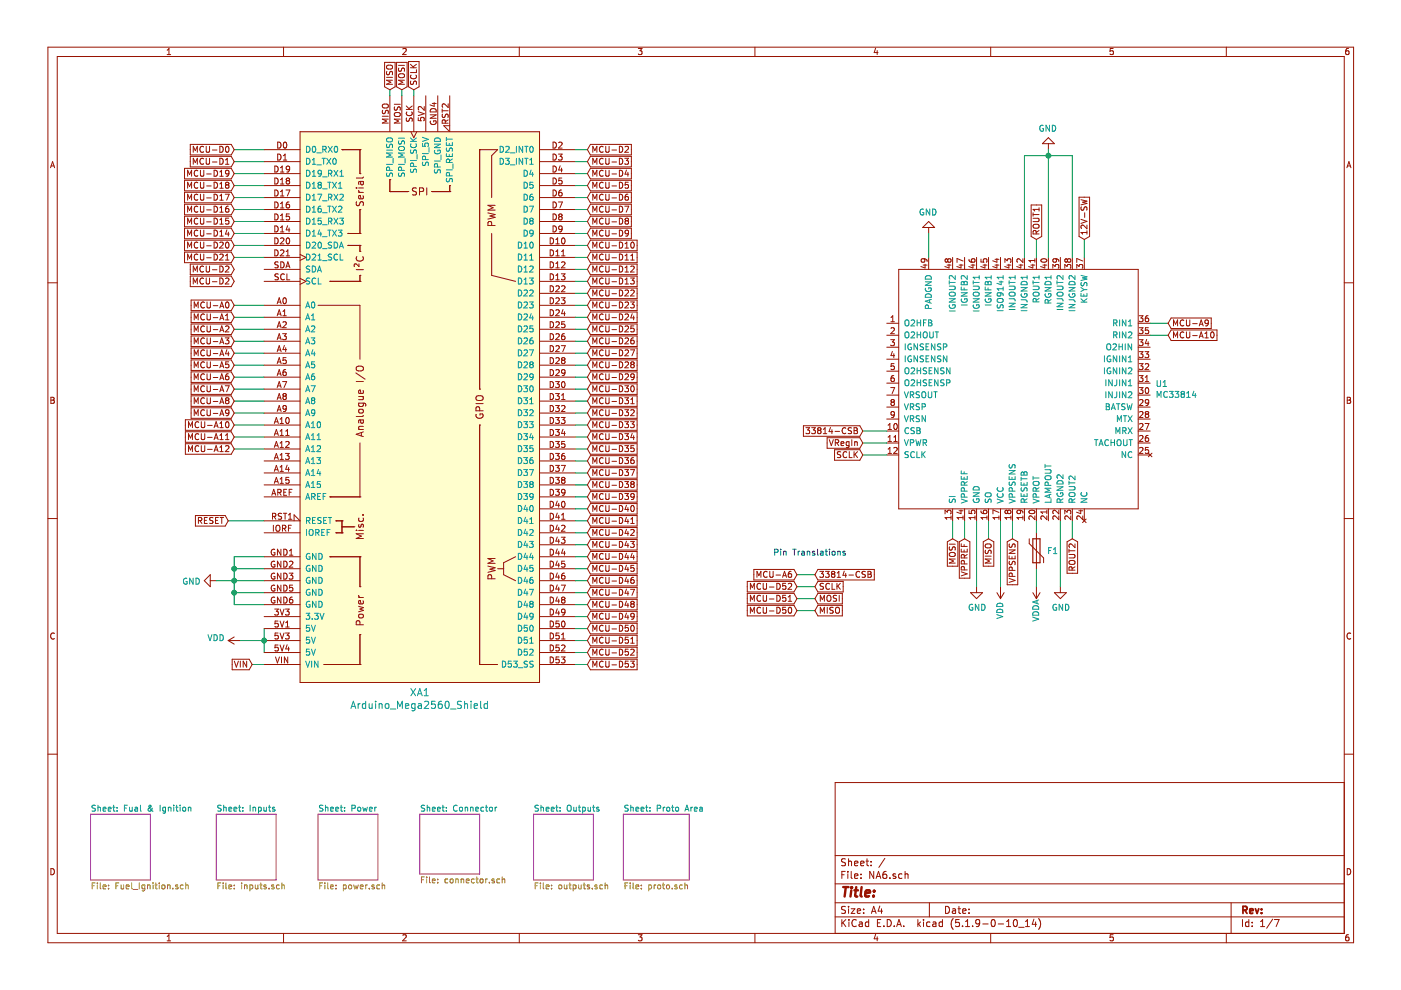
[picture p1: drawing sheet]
EESchema Schematic File Version 4
LIBS:NA6-cache
EELAYER 30 0
EELAYER END
$Descr A4 11693 8268
encoding utf-8
Sheet 1 7
Title ""
Date ""
Rev ""
Comp ""
Comment1 ""
Comment2 ""
Comment3 ""
Comment4 ""
$EndDescr
$Comp
L Arduino:Arduino_Mega2560_Shield XA1
U 1 1
P 3500 3400
F 0 "XA1" H 3500 1019 60  0000 C CNN
F 1 "Arduino_Mega2560_Shield" H 3500 913 60  0000 C CNN
F 2 "Shields:Arduino_Mega2560_Shield_IO_Only" H 4200 6150 60  0001 C CNN
F 3 "" H 4200 6150 60  0001 C CNN
	1    3500 3400
	1    0    0    -1  
$EndComp
$Sheet
S 750  6800 500  550 
U 5CD18C17
F0 "Fual & Ignition" 50
F1 "Fuel_Ignition.sch" 50
$EndSheet
$Sheet
S 1800 6800 500  550 
U 5CD18D89
F0 "Inputs" 50
F1 "inputs.sch" 50
$EndSheet
$Sheet
S 2650 6800 500  550 
U 5CD18EC3
F0 "Power" 50
F1 "power.sch" 50
$EndSheet
$Sheet
S 3500 6800 500  500 
U 5CD19033
F0 "Connector" 50
F1 "connector.sch" 50
$EndSheet
$Sheet
S 4450 6800 500  550 
U 5CD191F5
F0 "Outputs" 50
F1 "outputs.sch" 50
$EndSheet
$Comp
L IC_Automotive:MC33814 U1
U 1 1
P 8500 3250
F 0 "U1" H 9644 3296 50  0000 L CNN
F 1 "MC33814" H 9644 3205 50  0000 L CNN
F 2 "Package_QFP:LQFP-48-1EP_7x7mm_P0.5mm_EP3.6x3.6mm_ThermalVias" H 8500 3250 50  0001 C CNN
F 3 "" H 8500 3250 50  0001 C CNN
F 4 "NCP" H 0   0   50  0001 C CNN "Manufacturer_Name"
F 5 "MC33814" H 0   0   50  0001 C CNN "Manufacturer_Part_Number"
F 6 "http://au.element14.com/nxp/mc33814ae/ic-control-1-cylinder-engine-48lqfp/dp/2311285" H 0   0   50  0001 C CNN "URL"
	1    8500 3250
	1    0    0    -1  
$EndComp
Text GLabel 7200 3700 0    50   Input ~ 0
VRegIn
Wire Wire Line
	7200 3700 7400 3700
Text GLabel 8050 4500 3    50   Input ~ 0
VPPREF
Wire Wire Line
	8050 4500 8050 4350
$Comp
L power:GND #PWR04
U 1 1
P 8150 4900
F 0 "#PWR04" H 8150 4650 50  0001 C CNN
F 1 "GND" H 8155 4727 50  0000 C CNN
F 2 "" H 8150 4900 50  0001 C CNN
F 3 "" H 8150 4900 50  0001 C CNN
	1    8150 4900
	1    0    0    -1  
$EndComp
Wire Wire Line
	8150 4900 8150 4350
$Comp
L power:GND #PWR03
U 1 1
P 7750 1950
F 0 "#PWR03" H 7750 1700 50  0001 C CNN
F 1 "GND" H 7755 1777 50  0000 C CNN
F 2 "" H 7750 1950 50  0001 C CNN
F 3 "" H 7750 1950 50  0001 C CNN
	1    7750 1950
	-1   0    0    1   
$EndComp
Wire Wire Line
	7750 1950 7750 2150
Text GLabel 9050 2000 1    50   Input ~ 0
12V-SW
Wire Wire Line
	9050 2000 9050 2150
$Comp
L power:VDD #PWR05
U 1 1
P 8350 4900
F 0 "#PWR05" H 8350 4750 50  0001 C CNN
F 1 "VDD" V 8350 5100 50  0000 C CNN
F 2 "" H 8350 4900 50  0001 C CNN
F 3 "" H 8350 4900 50  0001 C CNN
	1    8350 4900
	-1   0    0    1   
$EndComp
Wire Wire Line
	8350 4900 8350 4350
Text GLabel 8450 4500 3    50   Input ~ 0
VPPSENS
Wire Wire Line
	8450 4500 8450 4350
$Comp
L power:VDDA #PWR06
U 1 1
P 8650 4900
F 0 "#PWR06" H 8650 4750 50  0001 C CNN
F 1 "VDDA" V 8650 5100 50  0000 C CNN
F 2 "" H 8650 4900 50  0001 C CNN
F 3 "" H 8650 4900 50  0001 C CNN
	1    8650 4900
	-1   0    0    1   
$EndComp
$Comp
L power:GND #PWR08
U 1 1
P 8850 4900
F 0 "#PWR08" H 8850 4650 50  0001 C CNN
F 1 "GND" H 8855 4727 50  0000 C CNN
F 2 "" H 8850 4900 50  0001 C CNN
F 3 "" H 8850 4900 50  0001 C CNN
	1    8850 4900
	1    0    0    -1  
$EndComp
Wire Wire Line
	8850 4900 8850 4350
$Comp
L power:GND #PWR07
U 1 1
P 8750 1250
F 0 "#PWR07" H 8750 1000 50  0001 C CNN
F 1 "GND" H 8755 1077 50  0000 C CNN
F 2 "" H 8750 1250 50  0001 C CNN
F 3 "" H 8750 1250 50  0001 C CNN
	1    8750 1250
	-1   0    0    1   
$EndComp
Wire Wire Line
	8750 1250 8750 1300
$Comp
L power:GND #PWR01
U 1 1
P 1800 4850
F 0 "#PWR01" H 1800 4600 50  0001 C CNN
F 1 "GND" V 1805 4722 50  0000 R CNN
F 2 "" H 1800 4850 50  0001 C CNN
F 3 "" H 1800 4850 50  0001 C CNN
	1    1800 4850
	0    1    1    0   
$EndComp
Wire Wire Line
	2200 4650 1950 4650
Wire Wire Line
	1950 4650 1950 4750
Wire Wire Line
	1950 4850 1800 4850
Wire Wire Line
	2200 5050 1950 5050
Wire Wire Line
	1950 5050 1950 4950
Connection ~ 1950 4850
Wire Wire Line
	2200 4950 1950 4950
Connection ~ 1950 4950
Wire Wire Line
	1950 4950 1950 4850
Wire Wire Line
	2200 4850 1950 4850
Wire Wire Line
	2200 4750 1950 4750
Connection ~ 1950 4750
Wire Wire Line
	1950 4750 1950 4850
Text GLabel 3250 750  1    50   Input ~ 0
MISO
Wire Wire Line
	3250 750  3250 800 
Text GLabel 8250 4500 3    50   Input ~ 0
MISO
Wire Wire Line
	8250 4500 8250 4350
Text GLabel 8950 4500 3    50   Input ~ 0
ROUT2
Wire Wire Line
	8950 4500 8950 4350
Text GLabel 8650 2000 1    50   Input ~ 0
ROUT1
Wire Wire Line
	8650 2000 8650 2150
Wire Wire Line
	8950 2150 8950 1300
Wire Wire Line
	8950 1300 8750 1300
Connection ~ 8750 1300
Wire Wire Line
	8750 1300 8750 2150
Wire Wire Line
	8550 2150 8550 1300
Wire Wire Line
	8550 1300 8750 1300
Text GLabel 1950 2550 0    50   Input ~ 0
MCU-A0
Wire Wire Line
	1950 2550 2200 2550
Text GLabel 1950 2650 0    50   Input ~ 0
MCU-A1
Text GLabel 1950 2750 0    50   Input ~ 0
MCU-A2
Text GLabel 1950 2850 0    50   Input ~ 0
MCU-A3
Text GLabel 1950 2950 0    50   Input ~ 0
MCU-A4
Text GLabel 1950 3050 0    50   Input ~ 0
MCU-A5
Text GLabel 1950 3150 0    50   Input ~ 0
MCU-A6
Text GLabel 1950 3250 0    50   Input ~ 0
MCU-A7
Text GLabel 1950 3350 0    50   Input ~ 0
MCU-A8
Wire Wire Line
	1950 2650 2200 2650
Wire Wire Line
	2200 2750 1950 2750
Wire Wire Line
	1950 2850 2200 2850
Wire Wire Line
	2200 2950 1950 2950
Wire Wire Line
	1950 3050 2200 3050
Wire Wire Line
	2200 3150 1950 3150
Wire Wire Line
	1950 3250 2200 3250
Wire Wire Line
	2200 3350 1950 3350
Text GLabel 4900 5450 2    50   Input ~ 0
MCU-D52
Text GLabel 4900 5350 2    50   Input ~ 0
MCU-D51
Text GLabel 4900 5250 2    50   Input ~ 0
MCU-D50
Text GLabel 4900 5150 2    50   Input ~ 0
MCU-D49
Text GLabel 4900 5050 2    50   Input ~ 0
MCU-D48
Text GLabel 4900 4950 2    50   Input ~ 0
MCU-D47
Text GLabel 4900 4850 2    50   Input ~ 0
MCU-D46
Text GLabel 4900 4750 2    50   Input ~ 0
MCU-D45
Text GLabel 4900 4650 2    50   Input ~ 0
MCU-D44
Text GLabel 4900 4550 2    50   Input ~ 0
MCU-D43
Text GLabel 4900 4450 2    50   Input ~ 0
MCU-D42
Text GLabel 4900 4350 2    50   Input ~ 0
MCU-D41
Text GLabel 4900 4250 2    50   Input ~ 0
MCU-D40
Text GLabel 4900 4150 2    50   Input ~ 0
MCU-D39
Text GLabel 4900 4050 2    50   Input ~ 0
MCU-D38
Text GLabel 4900 3950 2    50   Input ~ 0
MCU-D37
Text GLabel 4900 3850 2    50   Input ~ 0
MCU-D36
Text GLabel 4900 3750 2    50   Input ~ 0
MCU-D35
Text GLabel 4900 3650 2    50   Input ~ 0
MCU-D34
Text GLabel 4900 3550 2    50   Input ~ 0
MCU-D33
Text GLabel 4900 3450 2    50   Input ~ 0
MCU-D32
Text GLabel 4900 5550 2    50   Input ~ 0
MCU-D53
Wire Wire Line
	4800 5550 4900 5550
Wire Wire Line
	4900 5450 4800 5450
Wire Wire Line
	4800 5350 4900 5350
Wire Wire Line
	4900 5250 4800 5250
Wire Wire Line
	4800 5150 4900 5150
Wire Wire Line
	4900 5050 4800 5050
Wire Wire Line
	4800 4950 4900 4950
Wire Wire Line
	4900 4850 4800 4850
Wire Wire Line
	4800 4750 4900 4750
Wire Wire Line
	4900 4650 4800 4650
Wire Wire Line
	4800 4550 4900 4550
Wire Wire Line
	4900 4450 4800 4450
Wire Wire Line
	4800 4350 4900 4350
Wire Wire Line
	4900 4250 4800 4250
Wire Wire Line
	4800 4150 4900 4150
Wire Wire Line
	4900 4050 4800 4050
Wire Wire Line
	4800 3950 4900 3950
Wire Wire Line
	4900 3850 4800 3850
Wire Wire Line
	4800 3750 4900 3750
Wire Wire Line
	4900 3650 4800 3650
Wire Wire Line
	4800 3550 4900 3550
Wire Wire Line
	4900 3450 4800 3450
Text GLabel 4900 3250 2    50   Input ~ 0
MCU-D30
Text GLabel 4900 3150 2    50   Input ~ 0
MCU-D29
Text GLabel 4900 3050 2    50   Input ~ 0
MCU-D28
Text GLabel 4900 2950 2    50   Input ~ 0
MCU-D27
Text GLabel 4900 2850 2    50   Input ~ 0
MCU-D26
Text GLabel 4900 2750 2    50   Input ~ 0
MCU-D25
Text GLabel 4900 2650 2    50   Input ~ 0
MCU-D24
Text GLabel 4900 2550 2    50   Input ~ 0
MCU-D23
Text GLabel 4900 2450 2    50   Input ~ 0
MCU-D22
Text GLabel 4900 2350 2    50   Input ~ 0
MCU-D13
Text GLabel 4900 2250 2    50   Input ~ 0
MCU-D12
Text GLabel 4900 2150 2    50   Input ~ 0
MCU-D11
Text GLabel 4900 2050 2    50   Input ~ 0
MCU-D10
Text GLabel 4900 1950 2    50   Input ~ 0
MCU-D9
Text GLabel 4900 1850 2    50   Input ~ 0
MCU-D8
Text GLabel 4900 1750 2    50   Input ~ 0
MCU-D7
Text GLabel 4900 1650 2    50   Input ~ 0
MCU-D6
Text GLabel 4900 1550 2    50   Input ~ 0
MCU-D5
Text GLabel 4900 1450 2    50   Input ~ 0
MCU-D4
Text GLabel 4900 1350 2    50   Input ~ 0
MCU-D3
Text GLabel 4900 1250 2    50   Input ~ 0
MCU-D2
Text GLabel 4900 3350 2    50   Input ~ 0
MCU-D31
Wire Wire Line
	4800 1250 4900 1250
Wire Wire Line
	4900 1350 4800 1350
Wire Wire Line
	4800 1450 4900 1450
Wire Wire Line
	4900 1550 4800 1550
Wire Wire Line
	4800 1650 4900 1650
Wire Wire Line
	4900 1750 4800 1750
Wire Wire Line
	4800 1850 4900 1850
Wire Wire Line
	4900 1950 4800 1950
Wire Wire Line
	4800 2050 4900 2050
Wire Wire Line
	4900 2150 4800 2150
Wire Wire Line
	4800 2250 4900 2250
Wire Wire Line
	4900 2350 4800 2350
Wire Wire Line
	4800 3350 4900 3350
Wire Wire Line
	4900 3250 4800 3250
Wire Wire Line
	4800 3150 4900 3150
Wire Wire Line
	4900 3050 4800 3050
Wire Wire Line
	4800 2950 4900 2950
Wire Wire Line
	4900 2850 4800 2850
Wire Wire Line
	4800 2750 4900 2750
Wire Wire Line
	4900 2650 4800 2650
Wire Wire Line
	4800 2550 4900 2550
Wire Wire Line
	4900 2450 4800 2450
Text GLabel 1950 3450 0    50   Input ~ 0
MCU-A9
Text GLabel 1950 3550 0    50   Input ~ 0
MCU-A10
Text GLabel 9750 2700 2    50   Input ~ 0
MCU-A9
Text GLabel 9750 2800 2    50   Input ~ 0
MCU-A10
Wire Wire Line
	9600 2700 9750 2700
Wire Wire Line
	9750 2800 9600 2800
Wire Wire Line
	1950 3450 2200 3450
Wire Wire Line
	2200 3550 1950 3550
Text GLabel 7950 4500 3    50   Input ~ 0
MOSI
Wire Wire Line
	7950 4500 7950 4350
Text GLabel 3350 750  1    50   Input ~ 0
MOSI
Wire Wire Line
	3350 750  3350 800 
Text GLabel 3450 750  1    50   Input ~ 0
SCLK
Wire Wire Line
	3450 750  3450 800 
Text GLabel 7200 3800 0    50   Input ~ 0
SCLK
Wire Wire Line
	7200 3800 7400 3800
Text GLabel 7200 3600 0    50   Input ~ 0
33814-CSB
Wire Wire Line
	7200 3600 7400 3600
Text GLabel 6800 4800 2    50   Input ~ 0
33814-CSB
Text GLabel 6650 4800 0    50   Input ~ 0
MCU-A6
Wire Wire Line
	6650 4800 6800 4800
Text Notes 6450 4650 0    50   ~ 0
Pin Translations
Text GLabel 1950 2350 0    50   Input ~ 0
MCU-D2
Text GLabel 1950 2250 0    50   Input ~ 0
MCU-D2
Text GLabel 1950 2150 0    50   Input ~ 0
MCU-D21
Text GLabel 1950 2050 0    50   Input ~ 0
MCU-D20
Text GLabel 1950 1950 0    50   Input ~ 0
MCU-D14
Text GLabel 1950 1850 0    50   Input ~ 0
MCU-D15
Text GLabel 1950 1750 0    50   Input ~ 0
MCU-D16
Text GLabel 1950 1650 0    50   Input ~ 0
MCU-D17
Text GLabel 1950 1550 0    50   Input ~ 0
MCU-D18
Text GLabel 1950 1450 0    50   Input ~ 0
MCU-D19
Text GLabel 1950 1350 0    50   Input ~ 0
MCU-D1
Text GLabel 1950 1250 0    50   Input ~ 0
MCU-D0
Wire Wire Line
	1950 1250 2200 1250
Wire Wire Line
	2200 1350 1950 1350
Wire Wire Line
	1950 1450 2200 1450
Wire Wire Line
	2200 1550 1950 1550
Wire Wire Line
	1950 1650 2200 1650
Wire Wire Line
	2200 1750 1950 1750
Wire Wire Line
	1950 1850 2200 1850
Wire Wire Line
	2200 1950 1950 1950
Wire Wire Line
	1950 2050 2200 2050
Wire Wire Line
	2200 2150 1950 2150
Text GLabel 1900 4350 0    50   Input ~ 0
RESET
Wire Wire Line
	1900 4350 2200 4350
Text GLabel 6800 5100 2    50   Input ~ 0
MISO
Text GLabel 6800 5000 2    50   Input ~ 0
MOSI
Text GLabel 6800 4900 2    50   Input ~ 0
SCLK
Text GLabel 6650 5100 0    50   Input ~ 0
MCU-D50
Text GLabel 6650 5000 0    50   Input ~ 0
MCU-D51
Text GLabel 6650 4900 0    50   Input ~ 0
MCU-D52
Wire Wire Line
	6650 4900 6800 4900
Wire Wire Line
	6800 5000 6650 5000
Wire Wire Line
	6650 5100 6800 5100
$Comp
L power:VDD #PWR02
U 1 1
P 2000 5350
F 0 "#PWR02" H 2000 5200 50  0001 C CNN
F 1 "VDD" V 2018 5477 50  0000 L CNN
F 2 "" H 2000 5350 50  0001 C CNN
F 3 "" H 2000 5350 50  0001 C CNN
	1    2000 5350
	0    -1   -1   0   
$EndComp
Wire Wire Line
	2200 5250 2200 5350
Wire Wire Line
	2200 5450 2200 5350
Connection ~ 2200 5350
Wire Wire Line
	2000 5350 2200 5350
$Comp
L Device:Polyfuse F1
U 1 1
P 8650 4600
F 0 "F1" H 8738 4600 50  0000 L CNN
F 1 "Polyfuse" H 8738 4555 50  0001 L CNN
F 2 "Fuse:Fuse_0603_1608Metric" H 8700 4400 50  0001 L CNN
F 3 "~" H 8650 4600 50  0001 C CNN
F 4 "Bel Fuse" H 0   0   50  0001 C CNN "Manufacturer_Name"
F 5 "0ZCM0008FF2G" H 0   0   50  0001 C CNN "Manufacturer_Part_Number"
F 6 "https://www.digikey.com.au/product-detail/en/bel-fuse-inc/0ZCM0008FF2G/507-1817-1-ND/4156262" H 0   0   50  0001 C CNN "URL"
F 7 "507-1817-1-ND" H 0   0   50  0001 C CNN "Digikey Part Number"
	1    8650 4600
	1    0    0    -1  
$EndComp
Wire Wire Line
	8650 4750 8650 4900
Wire Wire Line
	8650 4450 8650 4350
$Sheet
S 5200 6800 550  550 
U 5CDC3535
F0 "Proto Area" 50
F1 "proto.sch" 50
$EndSheet
Text GLabel 1950 3650 0    50   Input ~ 0
MCU-A11
Wire Wire Line
	1950 3650 2200 3650
Text GLabel 2100 5550 0    50   Input ~ 0
VIN
Wire Wire Line
	2100 5550 2200 5550
$EndSCHEMATC
